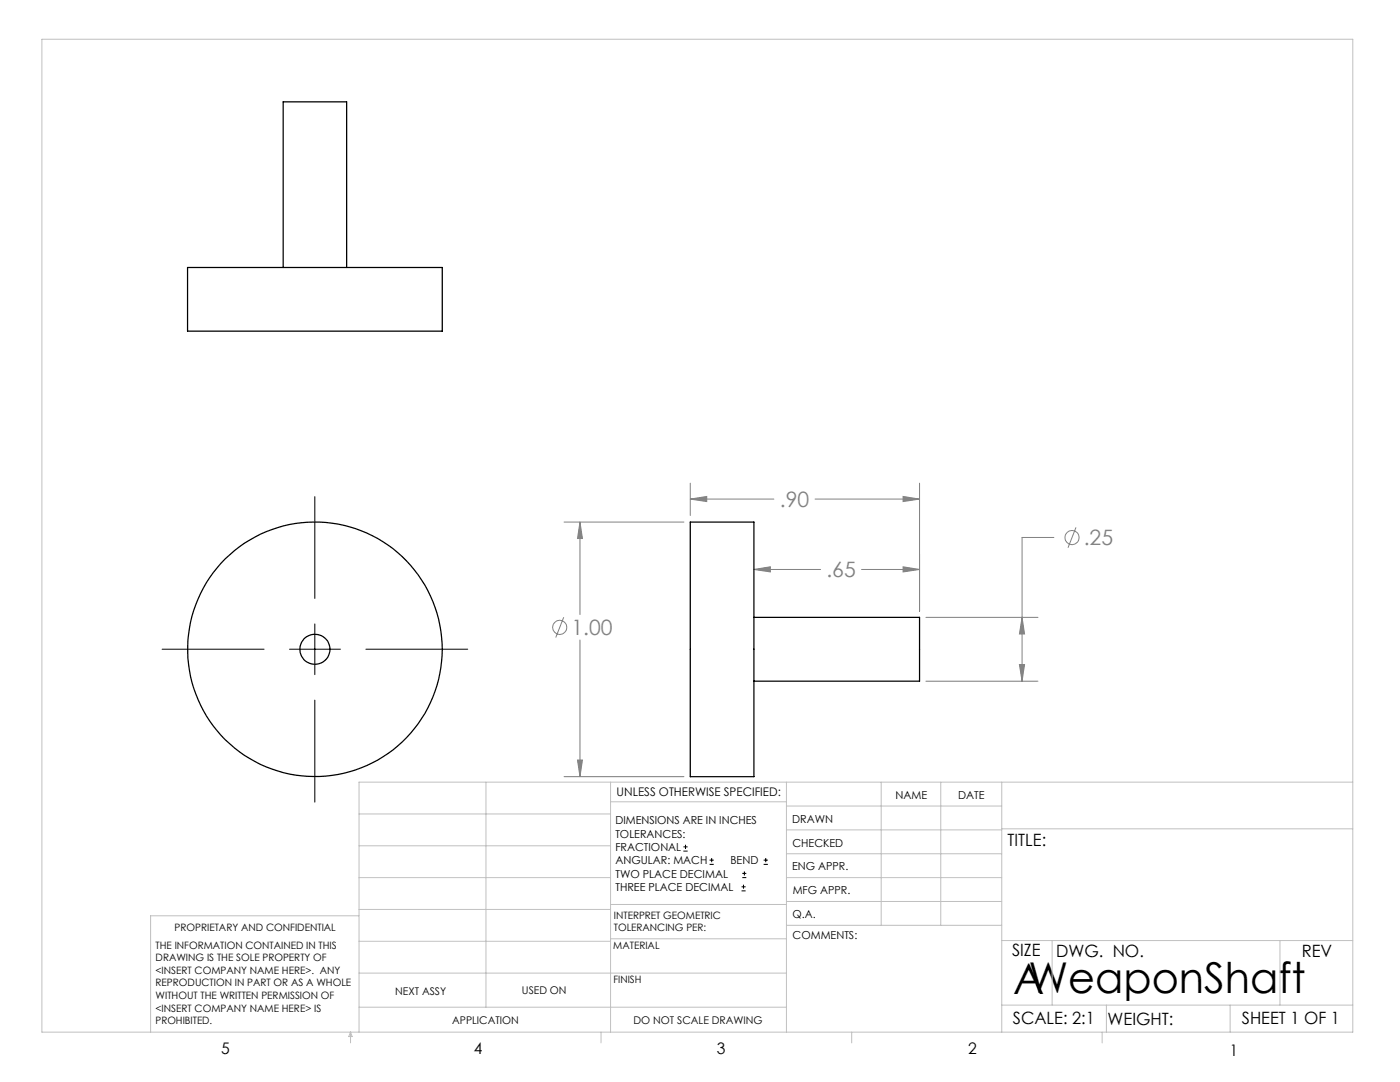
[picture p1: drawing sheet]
<svg xmlns="http://www.w3.org/2000/svg" width="279mm" height="216mm" viewBox="0 0 279 216" stroke-linecap="round" stroke-linejoin="round" font-family="sans-serif">
<g fill="none" stroke="#808080" stroke-width=".2">
<path d="M137.8 99.6l3.2-.5v1zM137.8 96.4v6.5M137.8 99.6h16.6M162.7 99.6h20.8M180.2 99.1l3.3 .5-3.3 .5zM183.5 96.4v25.6M112.6 104.2h23.9M115.7 104.2l.5 3.3h-.9zM115.7 104.2v18.4M150.5 113.6l3.2-.5v1zM150.5 113.6h13.3M171.9 113.6h11.6"/>
<path d="M180.2 113.1l3.3 .5-3.3 .5zM210.3 107.2h-6.3v28.7M214.7 105.2l-1.6 4.1M112.5 123.2l-1.6 4M115.7 127.7v27.3M184.8 123.2h22.4M184.8 135.9h22.4M203.4 132.6h1.1l-.5 3.3zM204 123.2l.5 3.3h-1.1zM112.6 155h23.9M115.3 151.7h.9l-.5 3.3z"/>
<circle cx="214" cy="107.3" r="1.41"/>
<circle cx="111.7" cy="125.2" r="1.4"/>
</g>
<g fill="none" stroke="#000" stroke-width=".2">
<path d="M62.8 99.1v20.3M32.3 129.5h20.4M57.8 129.5h10.1M62.8 124.5v10.1M62.8 139.7v20.4M73 129.5h20.3M136.4 169.8h.8M136.4 169h.8M136.8 168.6v.8M141.6 172.5h.9M141.6 171.6h.9M142 171.2v.8"/>
<path d="M148 177.8h.8M148 177h.8M148.1 175.1h.8M148.1 174.3h.8M148.4 176.5v.8M148.6 173.9v.8M152.4 172.5h.8M152.4 171.6h.8M152.8 171.2v.8"/>
</g>
<g fill="none" stroke="#c0c0c0" stroke-width=".2">
<path d="M8.4 7.8h261.6v198.2h-261.6zM97 156.1v44.9M121.8 156.1v49.9M121.8 160h35.2M157 156.1v49.9M175.9 156.1v28.5M187.7 156.1v28.5M199.9 156.1v49.9M270 156.1h-198.4v49.9M71.6 175.1h50.2M71.6 168.8h50.2M71.6 162.4h50.2"/>
<path d="M157 170.4h42.9M157 165.6h42.9M157 160.8h42.9M157 175.1h42.9M157 179.9h42.9M199.9 165.4h70.1M71.6 194.2h85.4M71.6 187.8h50.2M71.6 181.5h50.2M71.6 182.7h-41.5v23.3M121.8 187.3h35.2M121.8 180.5h35.2"/>
<path d="M157 184.6h42.9M199.9 187.7h70.1M210 187.7v12.9M255.4 187.7v12.9M70 206v2.1M70 206l.3 .8h-.7zM71.6 201h85.4M119.9 206v2.1M170 206v2.1M199.9 200.6h70.1M220 206v2.1M220.8 200.6v5.4"/>
<path d="M245.5 200.6v5.4"/>
</g>
<path d="M180.2 113.1l3.3 .5-3.3 .5zM150.5 113.6l3.2-.5v1zM180.2 99.1l3.3 .5-3.3 .5zM137.8 99.6l3.2-.5v1zM204 123.2l.5 3.3h-1.1zM203.4 132.6h1.1l-.5 3.3zM115.7 104.2l.5 3.3h-.9zM115.3 151.7h.9l-.5 3.3z" fill="#808080"/>
<g fill="none" stroke="#000" stroke-width=".25">
<path d="M37.4 53.4h50.9v12.7h-50.9zM56.5 53.4v-33.1h12.7v33.1M137.8 104.2h12.7v50.8h-12.7zM150.5 123.2h33v12.7h-33"/>
<circle cx="62.9" cy="129.6" r="3"/>
<circle cx="62.9" cy="129.6" r="25.4"/>
</g>
<text font-size="8.5" x="202.2" y="198.3">AWeaponShaft</text>
<g font-size="4.2" fill="#808080">
<text x="155.6" y="101.2">.90</text>
<text x="216.3" y="108.8">.25</text>
<text x="164.9" y="115.2">.65</text>
<text x="114.1" y="126.7">1.00</text>
</g>
<g font-size="3.4">
<text x="201.1" y="168.8">TITLE:</text>
<text x="202" y="190.8">SIZE</text>
<text x="210.8" y="190.9">DWG. NO.</text>
<text x="259.8" y="191">REV</text>
<text x="202.1" y="204.4">SCALE: 2:1</text>
<text x="221" y="204.5">WEIGHT:</text>
<text x="247.8" y="204.4">SHEET 1 OF 1</text>
</g>
<g font-size="3.2">
<text x="44.2" y="210.4">5</text>
<text x="94.6" y="210.3">4</text>
<text x="143.1" y="210.4">3</text>
<text x="193.2" y="210.3">2</text>
<text x="245.4" y="210.6">1</text>
</g>
<text font-size="2.4" x="123.1" y="158.9">UNLESS OTHERWISE SPECIFIED:</text>
<g font-size="2.2">
<text x="178.7" y="159.4">NAME</text>
<text x="191.2" y="159.4">DATE</text>
<text x="122.8" y="164.5">DIMENSIONS ARE IN INCHES</text>
<text x="122.8" y="167.1">TOLERANCES:</text>
<text x="158.1" y="164.2">DRAWN</text>
<text x="122.8" y="169.8">FRACTIONAL</text>
<text x="122.8" y="172.5">ANGULAR: MACH</text>
<text x="145.8" y="172.5">BEND</text>
<text x="158.1" y="173.7">ENG APPR.</text>
<text x="158.2" y="169.1">CHECKED</text>
<text x="122.8" y="175.1">TWO PLACE DECIMAL</text>
<text x="122.8" y="177.8">THREE PLACE DECIMAL</text>
<text x="158.2" y="178.4">MFG APPR.</text>
<text x="158.2" y="183.2">Q.A.</text>
<text x="158.2" y="187.4">COMMENTS:</text>
</g>
<g font-size="2.1">
<text x="78.8" y="198.5">NEXT ASSY</text>
<text x="104.2" y="198.4">USED ON</text>
<text x="90.2" y="204.3">APPLICATION</text>
<text x="126.4" y="204.3">DO NOT SCALE DRAWING</text>
</g>
<g font-size="2">
<text x="34.8" y="185.7">PROPRIETARY AND CONFIDENTIAL</text>
<text x="122.5" y="183.3">INTERPRET GEOMETRIC</text>
<text x="122.5" y="185.9">TOLERANCING PER:</text>
<text x="31.1" y="189.3">THE INFORMATION CONTAINED IN THIS</text>
<text x="31.1" y="191.8">DRAWING IS THE SOLE PROPERTY OF</text>
<text x="122.4" y="189.4">MATERIAL</text>
<text x="31.1" y="194.3">&lt;INSERT COMPANY NAME HERE&gt;. ANY</text>
<text x="31.1" y="196.8">REPRODUCTION IN PART OR AS A WHOLE</text>
<text x="122.4" y="196.2">FINISH</text>
<text x="31.1" y="199.4">WITHOUT THE WRITTEN PERMISSION OF</text>
<text x="31.1" y="201.9">&lt;INSERT COMPANY NAME HERE&gt; IS</text>
<text x="31.1" y="204.4">PROHIBITED.</text>
</g>
</svg>
